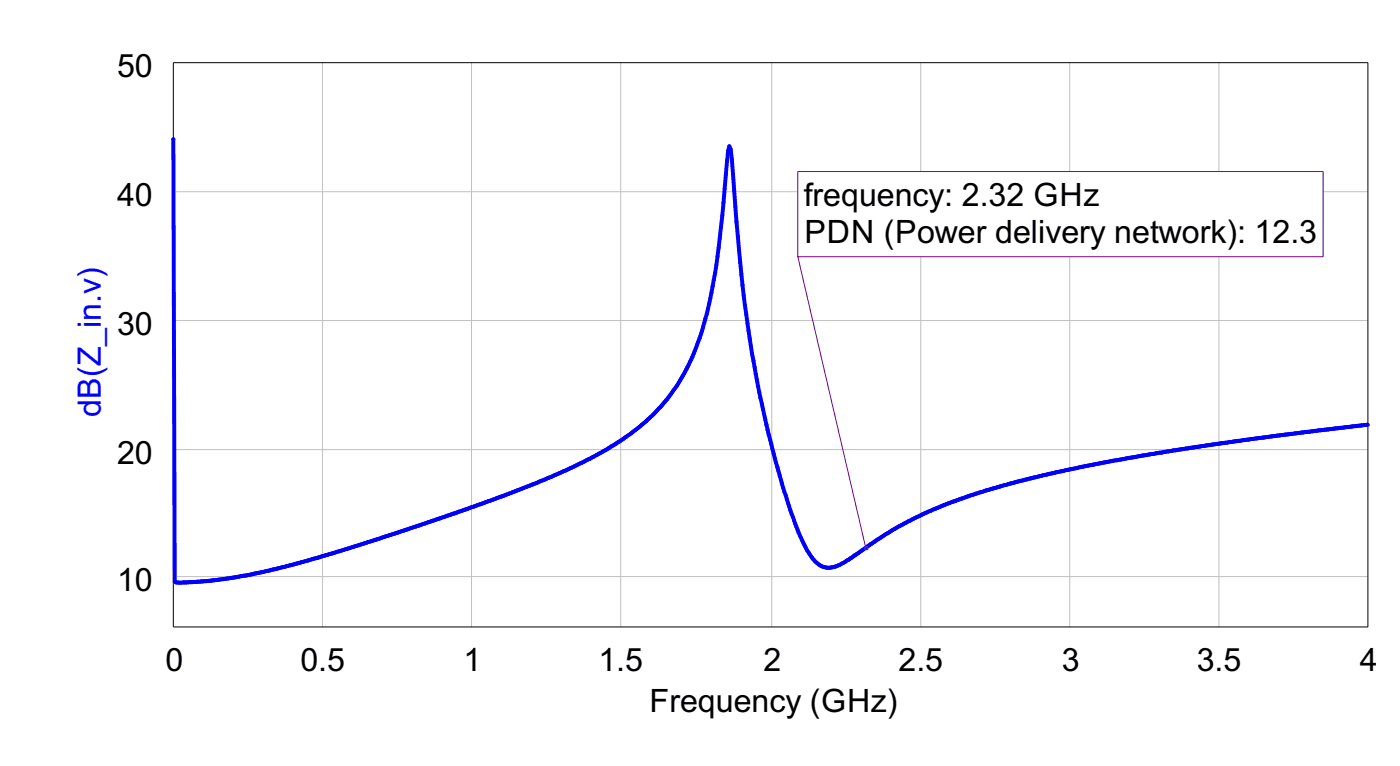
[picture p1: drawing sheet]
<svg xmlns="http://www.w3.org/2000/svg" width="128mm" height="70mm" viewBox="0 0 128 70" stroke-linecap="round" stroke-linejoin="round" font-family="sans-serif">
<path d="M15.8 17.5h109M29.4 5.7v51.5M43 5.7v51.5M56.6 5.7v51.5M70.4 5.7v51.5M84 5.7v51.5M97.6 5.7v51.5M111.2 5.7v51.5M15.8 29.2h109M15.8 41h109M15.8 52.6h109" fill="none" stroke="#c0c0c0" stroke-width=".09"/>
<path d="M15.8 5.7h109v51.5h-109z" fill="none" stroke="#000" stroke-width=".09"/>
<path d="M15.8 12.7h.1M15.8 12.7l.1 40.3 .7 .1 2.2-.1 4.2-.6 4.7-1.2 6.9-2.1 7.9-2.7 6.6-2.4 2.5-1.1 2.2-1.1 1.8-1 1.8-1.2a17.6 17.6 0 0 0 2.8-2.5 15.7 15.7 0 0 0 2.1-2.8 27.4 27.4 0 0 0 2.9-9.4l.7-5.3 .4-4.9 .2-1.4 .2 .3 .1 1 .3 4.3a111.4 111.4 0 0 0 4.6 26.3 24 24 0 0 0 2.3 5.5 1.92 1.92 0 0 0 2.9 .7l4.4-3 3-1.6 4.4-1.7 4-1.2 5.7-1.3 7.4-1.3 8.4-1.3 10.6-1.3" fill="none" stroke="#00f" stroke-width=".36"/>
<path d="M72.8 15.6h47.9v7.8h-47.9z" fill="#fff"/>
<path d="M72.8 15.6h47.9v7.8h-47.9zM72.8 23.4l6.2 26.6M78.9 49.9h.3v.2h-.3z" fill="none" stroke="#800080" stroke-width=".09"/>
<g font-size="3.3">
<text x="10.7" y="7">50</text>
<text x="10.7" y="18.8">40</text>
<text x="73.3" y="18.8">frequenc</text>
<text x="73.4" y="22.2">PDN (Power delive</text>
<text x="84.7" y="18.8">y: 2.32 GHz</text>
<text x="98.4" y="22.2">ry network</text>
<text x="111.9" y="22.2">): 12.3</text>
<text x="10.7" y="30.5">30</text>
<text x="10.7" y="42.3">20</text>
<text x="10.7" y="53.9">10</text>
<text x="15.1" y="61.2">0</text>
<text x="27.4" y="61.2">0.5</text>
<text x="42.3" y="61.2">1</text>
<text x="54.6" y="61.2">1.5</text>
<text x="59.2" y="64.9">Frequency (GHz)</text>
<text x="69.7" y="61.2">2</text>
<text x="82" y="61.2">2.5</text>
<text x="96.8" y="61.2">3</text>
<text x="109.2" y="61.2">3.5</text>
<text x="124" y="61.2">4</text>
</g>
<text font-size="3.3" fill="#00f" x="9.2" y="38.1" transform="rotate(-90 9.2 38.1)">dB(Z_in.v)</text>
</svg>
